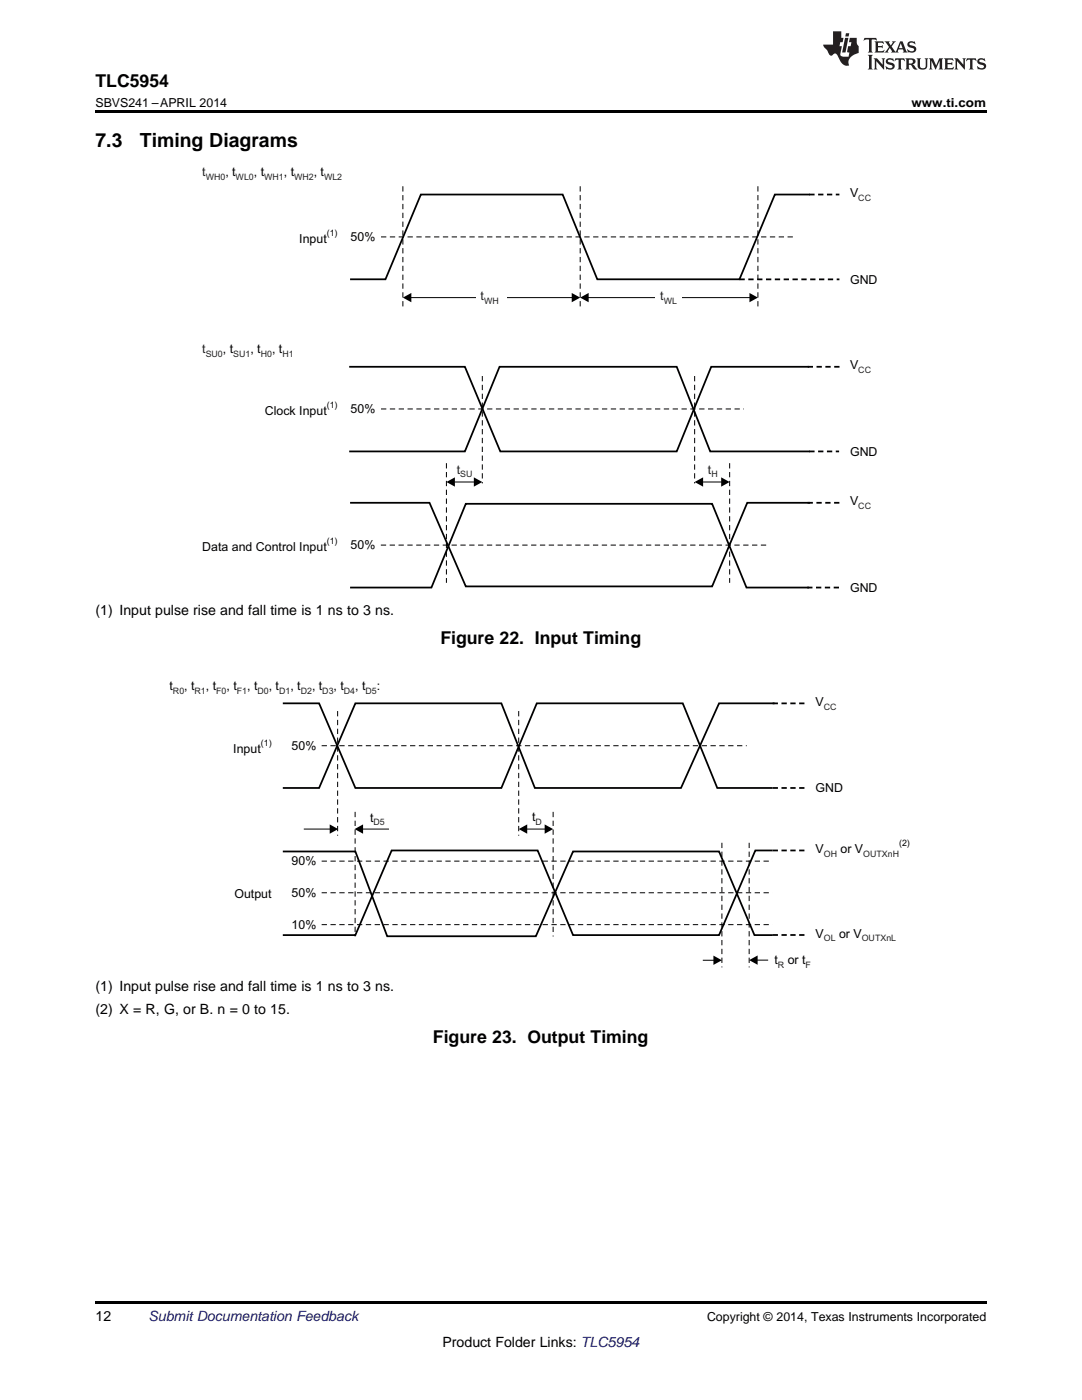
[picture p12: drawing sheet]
<svg xmlns="http://www.w3.org/2000/svg" width="216mm" height="279mm" viewBox="0 0 216 279" stroke-linecap="round" stroke-linejoin="round" font-family="sans-serif">
<path d="M19 259.7h177.8v.5h-177.8z" fill="#000"/>
<path d="M161.6 38.8h-7l-7 16.9h-28.4l-6.9-16.9h-28.3l-7.1 16.9h-7M69.7 73.2h23.1l7 16.9h35.2l6.9-16.9h19.5M69.7 90.1h23.1l6.9-16.9h35.3l6.7 16.9h19.9M69.9 100.3h15.8l7.2 16.7h49.2l7-16.7h12.5M69.9 117.3h16.2l6.8-16.8h49.2l6.9 16.8h12.4M56.4 140.4h7.3l7.2 16.9h29.1l7.1-16.9h29.1l6.9 16.9h11.1M154.6 140.4h-11.1l-7.6 16.9h-29.2l-6.7-16.9h-29.1l-7.2 16.9h-7.3M56.4 169.9h14.5l6.4 16.9h29.6l7.4-16.9h29.2l7 16.7h3.7M154.2 169.7h-3.5l-7.2 16.9h-29.2l-7-16.9h-29.2l-7.2 16.9h-14.5" fill="none" stroke="#000" stroke-width=".35"/>
<g fill="none" stroke="#000" stroke-width=".2" stroke-dasharray="1.1 .7" stroke-linecap="butt">
<path d="M80.4 37.2v24.7M115.8 37.2v24.7M151.2 37.2v24.7M76 47.3h82.3M96.2 75v21.5M138.6 75v21.5M76 81.6h72.4M89.1 92.4v23.9M145.6 92.4v23.9M76 108.8h77.5M64.2 148.8h84.8M67.4 141.9v24.9"/>
<path d="M103.5 141.9v24.9M64.2 171.9h89.9M64.2 178.2h89.9M70.9 162v24.9M110.4 162v24.9M144 168.2v24.9M149.5 168.2v24.9M64.2 184.5h89.9"/>
</g>
<path d="M161.5 38.8h6M147.6 55.8h19.9M161.2 73.2h6.5M161.5 90.1h5.9M161.1 117.3h6.6M161.1 100.3h6.7M154.2 157.3h6.5M154.2 140.4h6.5M154.2 169.7h6.5M154.2 186.6h6.5" fill="none" stroke="#000" stroke-width=".35" stroke-dasharray="1.1 .7" stroke-linecap="butt"/>
<path d="M81.9 59.4h32.3M117.3 59.4h32.4M90.6 96.2h4.1M140.2 96.2h3.9M60.6 165.5h5.3M72.3 165.5h5.3M105.1 165.5h3.7M140.2 191.6h2.3M151 191.6h2.3" fill="none" stroke="#000" stroke-width=".2"/>
<g fill="#000">
<path d="M80.4 59.4l1.7-.9v1.8zM114.1 58.5l1.7 .9-1.7 .9zM115.8 59.4l1.7-.9v1.8zM149.5 58.5l1.7 .9-1.7 .9zM89.1 96.2l1.7-.9v1.8zM94.6 95.3l1.6 .9-1.6 .9zM138.6 96.2l1.7-.9v1.8zM143.9 95.3l1.7 .9-1.7 .9zM65.8 164.5l1.7 1-1.7 .9zM70.8 165.5l1.6-1v1.9zM103.5 165.5l1.7-1v1.9zM108.7 164.5l1.7 1-1.7 .9z"/>
<path d="M142.4 190.7l1.6 .9-1.6 1zM149.5 191.6l1.7-.9v1.8z"/>
</g>
<g fill="#fff">
<path d="M95 57.8h6.1v3.2h-6.1z" fill-rule="evenodd"/>
<path d="M130.8 57.8h5.2v3.2h-5.2z" fill-rule="evenodd"/>
</g>
<path d="M19 22h177.8v.5h-177.8z" fill="#000"/>
<g fill="#231f20">
<path d="M172.5 7.6l-.1 .5 .4-.2h.6v.1v2.1l-.2 .4h.9l-.2-.4v-2.1l.1-.1h.5l.5 .2-.2-.5zM174.5 8.3l.2 .3v1.5l-.2 .4h1.8l.2-.6a1.04 1.04 0 0 1-1.3 .2v-.7h.6l.3 .2v-.6l-.3 .2h-.6v-.6l.8-.1 .4 .3-.2-.5zM176.5 8.3l.9 1.1-.9 1.1h.8l-.2-.2 .4-.7 .5 .7-.2 .2h1.5l-.2-.2 .2-.4h.9l.1 .4-.2 .2h1l-.3-.3-.7-1.9h-.5l-.9 2-.8-1 .9-1h-.8l.1 .3-.4 .5-.3-.6 .1-.2zM179.7 8.6l.4 1h-.7zM181.3 8.4a.63 .63 0 0 0-.2 .7 .63 .63 0 0 0 .6 .4l.6 .2 .1 .2a.75 .75 0 0 1-.7 .4 .75 .75 0 0 1-.6-.5l.1 .7 .1-.1a1.11 1.11 0 0 0 1.5-.6 1.13 1.13 0 0 0-1.2-.8l-.1-.4a1.04 1.04 0 0 1 1.2 .2l-.2-.5-.2 .1-.4-.2zM173.2 10.9l.2 .4v2.2l-.2 .4h1l-.3-.4v-2.2l.3-.4zM174.3 11.6l.3 .4v1.5l-.3 .4h.8l-.2-.4v-1.3l1.5 1.7v-1.9l.2-.4h-.7l.2 .4v.9l-1.1-1.3zM177 11.8a.62 .62 0 0 0-.2 .7 .62 .62 0 0 0 .6 .4l.6 .1 .1 .3a.76 .76 0 0 1-.7 .3 .76 .76 0 0 1-.7-.4l.2 .7 .1-.1a1.11 1.11 0 0 0 1.5-.6 1.13 1.13 0 0 0-1.2-.8l-.1-.4a1.04 1.04 0 0 1 1.2 .2l-.2-.6-.2 .1-.5-.1zM178.7 11.6l-.2 .6a.61 .61 0 0 1 .8-.3v1.6l-.2 .4h.9l-.2-.4v-1.6a.63 .63 0 0 1 .7 .3l-.1-.6zM180.6 11.6l.3 .4v1.5l-.3 .4h1l-.2-.2-.1-.8 .6 .2a.76 .76 0 0 0 1.2 .7l-1-1a.58 .58 0 0 0 .6-.5 .58 .58 0 0 0-.5-.6zM181.4 11.9h.1a.45 .45 0 0 1 .5 .1 .45 .45 0 0 1 .1 .5l-.8 .2zM182.9 11.6l.2 .2a2.17 2.17 0 0 0 .3 1.9 .99 .99 0 0 0 1.6-.6v-1.1l.2-.4h-.7l.2 .2a1.92 1.92 0 0 1-.2 1.8 .6 .6 0 0 1-.9-.5v-1.1l.2-.4zM185.4 11.6l.2 .4v1.5l-.2 .4h.7l-.2-.4v-1.4l.8 1.8 .8-1.8v1.4l-.2 .4h.9l-.2-.4v-1.5l.2-.4h-.8l-.6 1.5-.6-1.5zM188.4 11.6l.2 .4v1.5l-.2 .4h1.8l.1-.6a1.04 1.04 0 0 1-1.2 .1v-.6h.5l.4 .2v-.6l-.4 .2h-.5v-.7h.8l.3 .3-.1-.6zM190.5 11.6l.2 .4v1.5l-.2 .4h.7l-.2-.4v-1.3l1.5 1.7v-1.9l.2-.4h-.7l.2 .4v.9l-1.1-1.3zM192.9 11.6l-.1 .6a.61 .61 0 0 1 .7-.3l.1 1.6-.3 .4h1l-.3-.4 .1-1.6a.63 .63 0 0 1 .7 .3l-.1-.6zM195.2 11.8a.62 .62 0 0 0-.2 .7 .62 .62 0 0 0 .6 .4l.6 .1 .1 .3a.76 .76 0 0 1-.7 .3 .76 .76 0 0 1-.6-.4l.1 .7 .1-.1a1.11 1.11 0 0 0 1.6-.6 1.13 1.13 0 0 0-1.3-.8l-.1-.4a1.04 1.04 0 0 1 1.2 .2l-.1-.6-.2 .1-.5-.1z"/>
<path d="M166.2 6.3v2.6h-1.9v.4l.8 .9a.91 .91 0 0 0 1 .8 .56 .56 0 0 1 .5-.3 .56 .56 0 0 1 .5 .3l.4 .8a1.53 1.53 0 0 0 1.9 1.2 1.54 1.54 0 0 1 1-2.1l.9-.3v-1.4a1.52 1.52 0 0 1-.4-1.6h-1.3l-.2 .8h.5l-.2 .8h-.5l-.1 1v.2l.4 .1-.2 .8a1.93 1.93 0 0 1-1.6-.3l.3-1.8h-.5l.2-.8h.4l.2-.8h-.4v-1.3zM168.6 7.6l-.6 2.9h.7l.6-2.9zM168.8 6.6l-.1 .7h.6l.2-.7z"/>
</g>
<g font-size="3.9">
<text x="19" y="29.3">7.3</text>
<text x="27.9" y="29.3">Timing Diagrams</text>
</g>
<g font-size="3.5">
<text x="19" y="17.3">TLC5954</text>
<text x="87.9" y="128.6">Figure 22. Input Timing</text>
<text x="86.4" y="208.1">Figure 23. Output Timing</text>
</g>
<g font-size="2.8">
<text x="19" y="122.8">(1) Input pulse rise and fall time is 1 ns to 3 ns.</text>
<text x="19" y="197.7">(1) Input pulse rise and fall time is 1 ns to 3 ns.</text>
<text x="19" y="202.3">(2) X = R, G, or B. n = 0 to 15.</text>
<text x="19" y="263.6">12</text>
<text x="88.3" y="268.9">Product Folder Links: TLC5954</text>
</g>
<text font-size="2.8" fill="#0000c8" x="29.6" y="263.6">Submit Documentation Feedback</text>
<g font-size="2.5">
<text x="19" y="21.4">SBVS241 –APRIL 2014</text>
<text x="181.9" y="21.4">www.ti.com</text>
<text x="45" y="35.2">, t</text>
<text x="50.6" y="35.2">, t</text>
<text x="56.6" y="35.2">, t</text>
<text x="62.6" y="35.2">, t</text>
<text x="169.6" y="39.3">V</text>
<text x="59.7" y="48.6">Input</text>
<text x="70" y="48.1">50%</text>
<text x="169.6" y="56.6">GND</text>
<text x="44.5" y="70.5">, t</text>
<text x="50" y="70.5">, t</text>
<text x="54.3" y="70.5">, t</text>
<text x="169.6" y="73.7">V</text>
<text x="52.9" y="82.8">Clock Input</text>
<text x="70" y="82.5">50%</text>
<text x="169.6" y="91">GND</text>
<text x="169.6" y="100.9">V</text>
<text x="40.4" y="110">Data and Control Input</text>
<text x="70" y="109.6">50%</text>
<text x="169.6" y="118.1">GND</text>
<text x="33.8" y="137.7">t</text>
<text x="36.8" y="137.7">, t</text>
<text x="41.1" y="137.7">, t</text>
<text x="45.2" y="137.7">, t</text>
<text x="49.3" y="137.7">, t</text>
<text x="53.6" y="137.7">, t</text>
<text x="57.9" y="137.7">, t</text>
<text x="62.3" y="137.7">, t</text>
<text x="66.6" y="137.7">, t</text>
<text x="70.9" y="137.7">, t</text>
<text x="75.2" y="137.7">:</text>
<text x="162.7" y="140.9">V</text>
<text x="58.2" y="149.7">50%</text>
<text x="46.5" y="150.3">Input</text>
<text x="162.7" y="158.1">GND</text>
<text x="73.9" y="164">t</text>
<text x="106.2" y="163.8">t</text>
<text x="58.2" y="172.7">90%</text>
<text x="162.7" y="170.3">V</text>
<text x="167.7" y="170.3">or V</text>
<text x="46.8" y="179.2">Output</text>
<text x="58.2" y="179">50%</text>
<text x="58.2" y="185.4">10%</text>
<text x="162.7" y="187.2">V</text>
<text x="167.4" y="187.2">or V</text>
<text x="154.5" y="192.4">t</text>
<text x="157.2" y="192.4">or t</text>
<text x="141.1" y="263.6">Copyright © 2014, Texas Instruments Incorporated</text>
</g>
<g font-size="2.5" fill="#231f20">
<text x="40.4" y="35.2">t</text>
<text x="95.9" y="59.9">t</text>
<text x="131.8" y="59.9">t</text>
<text x="40.4" y="70.5">t</text>
<text x="91.1" y="94.5">t</text>
<text x="141.3" y="94.5">t</text>
</g>
<g font-size="1.8" fill="#231f20">
<text x="41" y="35.9">WH0</text>
<text x="47" y="35.9">WL0</text>
<text x="52.7" y="35.9">WH1</text>
<text x="58.7" y="35.9">WH2</text>
<text x="64.7" y="35.9">WL2</text>
<text x="171.3" y="40">CC</text>
<text x="96.6" y="60.6">WH</text>
<text x="132.4" y="60.6">WL</text>
<text x="41" y="71.2">SU0</text>
<text x="46.5" y="71.2">SU1</text>
<text x="52" y="71.2">H0</text>
<text x="56.3" y="71.2">H1</text>
<text x="171.3" y="74.4">CC</text>
<text x="91.8" y="95.2">SU</text>
<text x="141.9" y="95.2">H</text>
<text x="171.3" y="101.6">CC</text>
<text x="34.5" y="138.5">R0</text>
<text x="38.8" y="138.5">R1</text>
<text x="43.1" y="138.5">F0</text>
<text x="47.3" y="138.5">F1</text>
<text x="51.4" y="138.5">D0</text>
<text x="55.7" y="138.5">D1</text>
<text x="60" y="138.5">D2</text>
<text x="64.3" y="138.5">D3</text>
<text x="68.6" y="138.5">D4</text>
<text x="72.9" y="138.5">D5</text>
<text x="164.4" y="141.6">CC</text>
<text x="74.5" y="164.7">D5</text>
<text x="106.8" y="164.6">D</text>
<text x="164.4" y="171">OH</text>
<text x="172.3" y="171">OUTXnH</text>
<text x="164.4" y="187.9">OL</text>
<text x="172" y="187.9">OUTXnL</text>
<text x="155.2" y="193.1">R</text>
<text x="160.7" y="193.1">F</text>
</g>
<g font-size="1.8">
<text x="65.2" y="47.2">(1)</text>
<text x="65.2" y="81.4">(1)</text>
<text x="65.2" y="108.5">(1)</text>
<text x="52" y="148.9">(1)</text>
<text x="179.4" y="168.9">(2)</text>
</g>
</svg>
